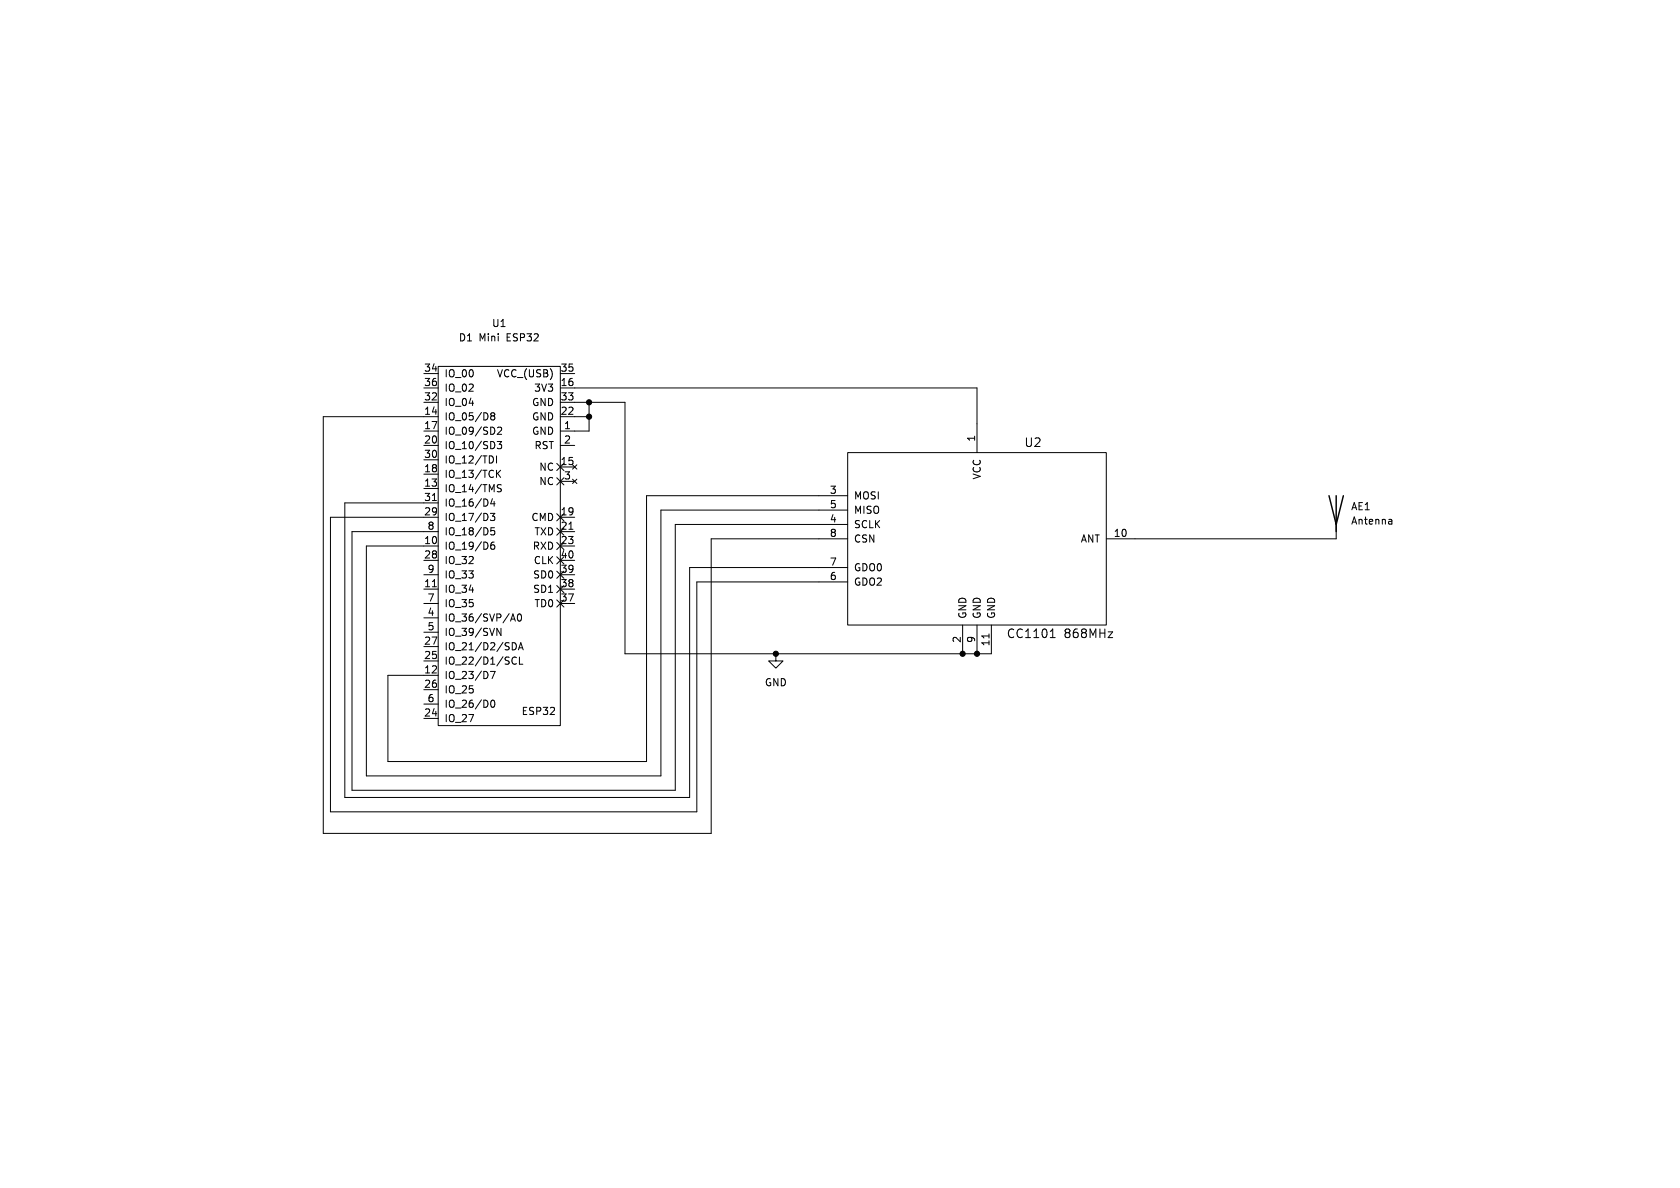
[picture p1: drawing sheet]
<svg xmlns="http://www.w3.org/2000/svg" width="297mm" height="210mm" viewBox="0 0 297 210" stroke-linecap="round" stroke-linejoin="round" font-family="sans-serif">
<path d="M234.9 87.6l1.3 5.1 1.3-5.1M236.2 87.6v6.4" fill="none" stroke="#000" stroke-width=".25"/>
<g fill="none" stroke="#000" stroke-width=".18">
<path d="M74.9 76.2h2.6M74.9 78.7h2.6M74.9 68.6h2.6M74.9 71.1h2.6M74.9 66h2.6M77.5 64.8h21.6v63.5h-21.6zM77.5 73.7h-20.4v73.6h68.6v-52h24.2M87 73.5l-.2-.2 .2-.3h.2l.3 .2-.3 .3M87 73.5l-.2 .3v.3l.2 .1h.4l.1-.2v-.2l-.3-.3M87 73.5h.2M87.9 78h.8l-.4 .5 .3 .2v.5l-.2 .1-.5-.1M88 75.6l.4-.1 .3 .4-.8 .9h.8"/>
<path d="M99.1 68.6h73.6v11.4M99.1 71.1h11.4v44.5h64.8v-5.1M99.1 78.7h2.5M99.1 73.7h5M99.1 66h2.5M104.1 71.1v5.1h-5M74.9 86.4h2.6M74.9 83.8h2.6M74.9 99.1h2.6M74.9 81.3h2.6M76.4 88.5h.8M77.5 91.4h-19.1v52.1h64.8v-40.6h26.7"/>
<path d="M77.5 88.9h-16.5v52.1h60.9v-40.7h28M86.7 90.7h.8l-.4 .5 .3 .2v.5l-.2 .1-.5-.1M87 80.7l.2 .4-.2 .7M87.1 88.1l-.3 1h.7M87.4 95.8l-.4 .1a.85 .85 0 0 0 0 1.2l.4-.1 .1-.4-.3-.3-.3 .1-.1 .2M87.4 88.6v.9M87.4 93.3h-.6v.6l.1-.1h.5l.1 .2-.1 .4-.2 .2-.4-.2M87.8 80.6v1.3M88 83.7l.5 .7M88 86.2l.5 .2 .1 .3-.2 .2h-.5M88 85.7h.6M88.5 83.1l-.7 .8"/>
<path d="M98.4 84.5l1.3 1.2M98.4 81.9l1.3 1.3M98.4 90.8l1.3 1.3M98.4 93.3l1.3 1.3M98.4 95.9l1.3 1.3M98.4 98.4l1.3 1.3M99.1 85.1h2.5M99.1 96.5h2.5M99.1 82.6h2.5M99.1 91.4h2.5M99.1 94h2.5M99.1 99.1h2.5"/>
<path d="M99.7 84.5l-1.3 1.2M99.7 81.9l-1.3 1.3M99.7 90.8l-1.3 1.3M99.7 93.3l-1.3 1.3M99.7 95.9l-1.3 1.3M99.7 98.4l-1.3 1.3M100.6 93.6h.7M101.2 84.7l.8 .8M101.2 82.2l.8 .7M102 82.2l-.8 .7M102 84.7l-.8 .8M149.9 80h45.7v30.5h-45.7z"/>
<path d="M149.9 87.6h-35.6v47h-45.7v-15.2h8.9M149.9 92.7h-30.5v47h-57.2v-45.7h15.3M149.9 90.2h-33.1v47h-52v-40.7h12.7M236.2 92.7v2.6h-40.6M245.9 91.8l.2 .2v.7M246.1 92.6l-.5 .1M246.1 92.1l-.5 .1M74.9 109.2h2.6M74.9 111.8h2.6M74.9 104.1h2.6M74.9 116.8h2.6M74.9 114.3h2.6"/>
<path d="M74.9 106.7h2.6M74.9 101.6h2.6M76.4 103.7h.8M86.7 118.7h.8l-.5 1.3M87.8 111.1l.8 1.2v-1.2M90.3 109.8l.4-1.3 .4 1.3M90.4 109.4h.6M90.6 117.1l.3 .3 .4-.1M90.6 113.6a.64 .64 0 0 1 .7 .6 .64 .64 0 0 1-.7 .7M91.3 116.3l-.4-.2-.3 .4M91.6 108.7l.2-.2a.68 .68 0 0 1 .4 .7 .68 .68 0 0 1-.4 .6l-.2-.1-.1-.4zM91.6 114.9l.5-1.3 .4 1.3"/>
<path d="M91.8 114.5h.6M91.8 116.1v1.3h.6M98.4 106l1.3 1.3M98.4 103.5l1.3 1.3M98.4 101l1.3 1.2M99.1 104.1h2.5M99.1 106.7h2.5M99.1 101.6h2.5M99.7 106l-1.3 1.3M99.7 103.5l-1.3 1.3M99.7 101l-1.3 1.2M137.2 115.6v1.2h1.2l-1.2 1.3-1.3-1.3h1.3"/>
<path d="M137.2 115.6h.1M170.2 110.5v5.1M172.7 110.5v5.1M174.8 112.1v.7M185.7 112.7h.8M186 111.4l.1-.2v1.5M195.9 111.7h.8l-.8 1h.8M74.9 127h2.6M74.9 121.9h2.6M74.9 124.5h2.6M86.9 123.9l.2-.1a.68 .68 0 0 1 .4 .6 .68 .68 0 0 1-.4 .6l-.2-.1-.1-.3z"/>
</g>
<g fill="#000" stroke="#000" stroke-width=".18">
<circle cx="104.1" cy="71.1" r=".46"/>
<circle cx="104.1" cy="73.7" r=".46"/>
<circle cx="137.2" cy="115.6" r=".46"/>
<circle cx="170.2" cy="115.6" r=".46"/>
<circle cx="172.7" cy="115.6" r=".46"/>
</g>
<g font-size="2.1">
<text x="181" y="79.2">U2</text>
<text x="177.9" y="113">CC1101</text>
<text x="188.1" y="113">868MHz</text>
</g>
<g font-size="1.8">
<text x="86.9" y="58">U1</text>
<text x="74.9" y="65.8">34</text>
<text x="81" y="60.6">D1</text>
<text x="84.7" y="60.6">Mini</text>
<text x="89.7" y="60.6">ESP32</text>
<text x="99" y="65.8">35</text>
<text x="74.9" y="70.9">32</text>
<text x="74.9" y="68.3">36</text>
<text x="78.5" y="72">IO_04</text>
<text x="78.5" y="66.9">IO_00</text>
<text x="78.5" y="69.4">IO_02</text>
<text x="87.7" y="66.9">VCC_(USB)</text>
<text x="94" y="72">GND</text>
<text x="94.3" y="69.4">3V3</text>
<text x="99" y="68.3">16</text>
<text x="99" y="70.9">33</text>
<text x="74.9" y="73.4">14</text>
<text x="74.9" y="75.9">17</text>
<text x="78.5" y="74.5">IO_05/D8</text>
<text x="78.5" y="77.1">IO_09/SD2</text>
<text x="94" y="77.1">GND</text>
<text x="94" y="74.5">GND</text>
<text x="99" y="73.4">22</text>
<text x="99.6" y="75.9">1</text>
<text x="74.9" y="83.6">18</text>
<text x="74.9" y="78.5">20</text>
<text x="74.9" y="81">30</text>
<text x="78.5" y="79.6">IO_10/SD3</text>
<text x="78.5" y="82.1">IO_12/TDI</text>
<text x="94.4" y="79.6">RST</text>
<text x="95.2" y="83.4">NC</text>
<text x="99" y="82.3">15</text>
<text x="99.6" y="78.5">2</text>
<text x="172.5" y="78.2" transform="rotate(-90 172.5 78.2)">1</text>
<text x="74.9" y="86.1">13</text>
<text x="74.9" y="88.6">31</text>
<text x="78.5" y="87.2">IO_14/TMS</text>
<text x="78.5" y="84.7">IO_13/TCK</text>
<text x="78.5" y="89.8">IO_16/D4</text>
<text x="95.2" y="86">NC</text>
<text x="99.6" y="84.8">3</text>
<text x="146.6" y="87.4">3</text>
<text x="146.6" y="89.9">5</text>
<text x="150.9" y="88.5">MOSI</text>
<text x="173.6" y="84.9" transform="rotate(-90 173.6 84.9)">VCC</text>
<text x="74.9" y="91.2">29</text>
<text x="75.5" y="93.7">8</text>
<text x="78.5" y="92.3">IO_17/D3</text>
<text x="78.5" y="94.8">IO_18/D5</text>
<text x="93.8" y="92.3">CMD</text>
<text x="94.4" y="94.8">TXD</text>
<text x="99" y="91.2">19</text>
<text x="99" y="93.7">21</text>
<text x="146.6" y="92.5">4</text>
<text x="146.6" y="95">8</text>
<text x="150.9" y="93.6">SCLK</text>
<text x="150.9" y="91">MISO</text>
<text x="196.8" y="95">10</text>
<text x="238.8" y="90.4">AE1</text>
<text x="238.8" y="92.9">Antenna</text>
<text x="74.9" y="96.3">10</text>
<text x="74.9" y="98.8">28</text>
<text x="75.5" y="101.3">9</text>
<text x="78.5" y="97.4">IO_19/D6</text>
<text x="78.5" y="99.9">IO_32</text>
<text x="94.1" y="97.4">RXD</text>
<text x="94.3" y="99.9">CLK</text>
<text x="99" y="96.3">23</text>
<text x="99" y="101.3">39</text>
<text x="99" y="98.8">40</text>
<text x="146.6" y="100.1">7</text>
<text x="150.9" y="101.2">GDO0</text>
<text x="150.9" y="96.1">CSN</text>
<text x="191" y="96.1">ANT</text>
<text x="74.9" y="103.9">11</text>
<text x="75.5" y="106.4">7</text>
<text x="78.5" y="105">IO_34</text>
<text x="78.5" y="107.5">IO_35</text>
<text x="78.5" y="102.5">IO_33</text>
<text x="94.2" y="105">SD1</text>
<text x="94.2" y="102.5">SD0</text>
<text x="94.4" y="107.5">TD0</text>
<text x="99" y="106.4">37</text>
<text x="99" y="103.9">38</text>
<text x="146.6" y="102.6">6</text>
<text x="150.9" y="103.7">GDO2</text>
<text x="75.5" y="109">4</text>
<text x="75.5" y="111.5">5</text>
<text x="78.5" y="110.1">IO_36/SVP/A0</text>
<text x="78.5" y="112.6">IO_39/SVN</text>
<text x="169.9" y="113.7" transform="rotate(-90 169.9 113.7)">2</text>
<text x="171" y="109.5" transform="rotate(-90 171 109.5)">GND</text>
<text x="172.5" y="113.7" transform="rotate(-90 172.5 113.7)">9</text>
<text x="173.6" y="109.5" transform="rotate(-90 173.6 109.5)">GND</text>
<text x="176.1" y="109.5" transform="rotate(-90 176.1 109.5)">GND</text>
<text x="74.9" y="119.1">12</text>
<text x="74.9" y="116.6">25</text>
<text x="74.9" y="114">27</text>
<text x="78.5" y="117.7">IO_22/D1/SCL</text>
<text x="78.5" y="115.2">IO_21/D2/SDA</text>
<text x="175" y="114.3" transform="rotate(-90 175 114.3)">11</text>
<text x="74.9" y="121.7">26</text>
<text x="75.5" y="124.2">6</text>
<text x="78.5" y="120.2">IO_23/D7</text>
<text x="78.5" y="122.8">IO_25</text>
<text x="78.5" y="125.3">IO_26/D0</text>
<text x="135.1" y="121.5">GND</text>
<text x="74.9" y="126.7">24</text>
<text x="78.5" y="127.9">IO_27</text>
<text x="92.1" y="126.6">ESP32</text>
</g>
</svg>
